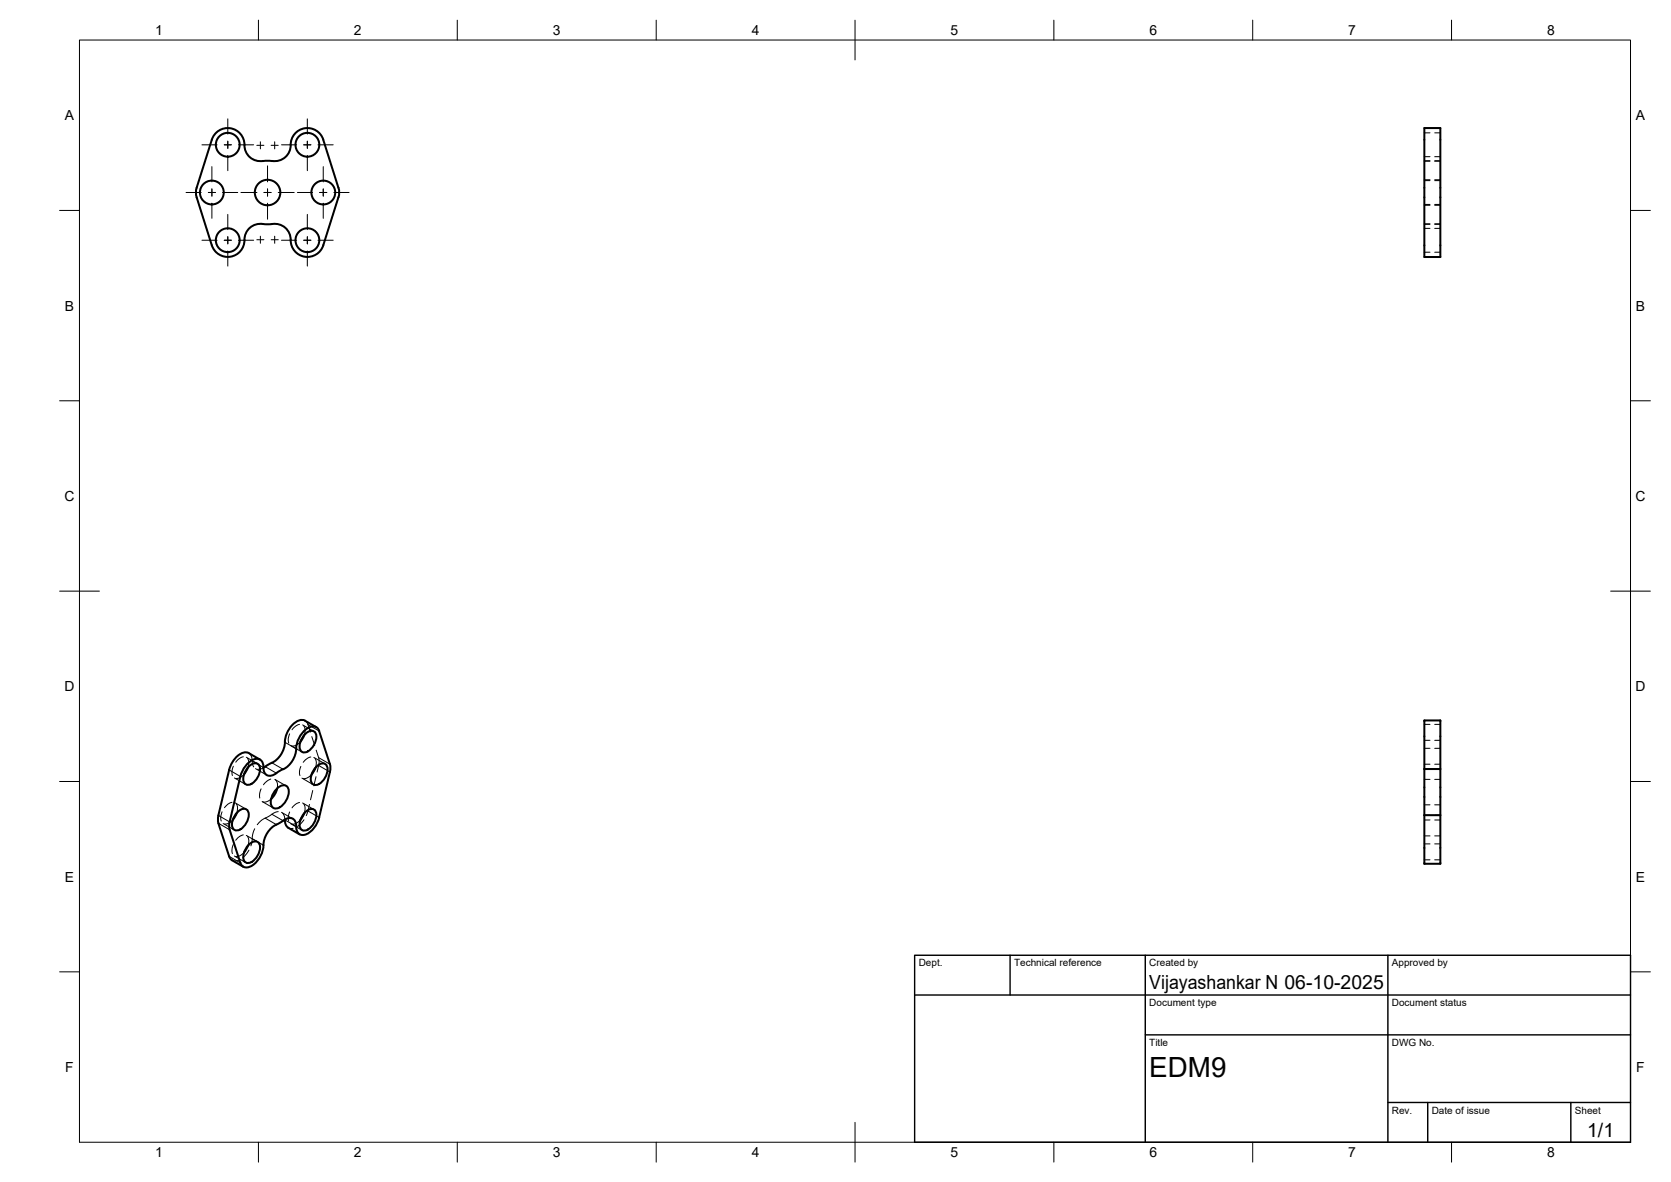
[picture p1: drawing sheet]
<svg xmlns="http://www.w3.org/2000/svg" width="420mm" height="297mm" viewBox="0 0 420 297" stroke-linecap="round" stroke-linejoin="round" font-family="sans-serif">
<!-- layer: Visible -->
<g fill="none" stroke="#000" stroke-width=".51">
<path d="M358.1 32.2h4.1v32.4h-4.1zM49.4 47.2l-.1 1.4 .1 1 3.9 12M49.4 47.2l3.9-12.1a4.2 4.2 0 0 1 5-2.8 4.2 4.2 0 0 1 3.2 4.7 4.1 4.1 0 0 0 5.1 3.4 11.6 11.6 0 0 0 4.1-.3 4.3 4.3 0 0 0 2.4-4.4 4.2 4.2 0 0 1 3.9-3.5 4.2 4.2 0 0 1 4.3 2.9l3.9 12.6 .1 .9-4 13M66.1 56.3h2.4M66.1 56.3a4.2 4.2 0 0 0-4.7 4.8 4.2 4.2 0 0 1-3.8 3.5 4.2 4.2 0 0 1-4.3-3M68.5 56.3a4.2 4.2 0 0 1 4.6 4.8 4.2 4.2 0 0 0 3.9 3.5 4.2 4.2 0 0 0 4.3-3M60.4 195.1l-2.7 11.4-.1 .9 .1 1.1M62.4 192.9a1.8 1.8 0 0 1 2.7-.7 3.9 3.9 0 0 1-2.9 5 1.81 1.81 0 0 1-.8-2.7zM62.4 192.8l-1.1 1.8M65.4 190.9l-2.9-1.7a3.2 3.2 0 0 0-3.6 1.6l-.9 1.6-.4 1.1-2.7 11.4M69.4 198.5a2.09 2.09 0 0 1 2.7-.9 3.8 3.8 0 0 1-1.2 4.9 1.52 1.52 0 0 1-1.5 .7 1.52 1.52 0 0 1-1.3-1.1 4.6 4.6 0 0 1 1.3-3.6zM69.7 198.2l-.6 1.4-.9 1.2"/>
<path d="M76.5 184.7a1.8 1.8 0 0 1 2.8-.6 3.9 3.9 0 0 1-2.9 5 1.81 1.81 0 0 1-.9-2.7zM76.5 184.7l-1 1.7M79.3 192.9a1.8 1.8 0 0 1 2.8-.6 3.9 3.9 0 0 1-2.9 5 1.81 1.81 0 0 1-.8-2.7zM79.4 192.9l-1.1 1.7M79.5 182.7l-2.8-1.6a2.87 2.87 0 0 0-3.3 1.1 7.3 7.3 0 0 0-1.9 5.3 6.4 6.4 0 0 1-4.1 4.7l-1.2 .7M80.2 183.7l2.9 9-.1 1.3-2.8 11.4a5.9 5.9 0 0 1-3.8 4.4 1.77 1.77 0 0 1-1.9-2.1M80.3 183.7a1.7 1.7 0 0 0-2.7-.8 7 7 0 0 0-3.2 6.2 6.3 6.3 0 0 1-4.2 4.7 2.72 2.72 0 0 1-3.3 .8 2.83 2.83 0 0 1-.7-2.4 1.75 1.75 0 0 0-1.2-1.5 1.75 1.75 0 0 0-1.8 .4l-1 .9-.9 1.1-.9 2M358.1 193.3v11.6M358.1 193.3v-12.3h4.1v12.3M358.1 193.3h4.1M362.2 193.3v11.6M54.9 206.9l2.7 8.3"/>
<path d="M54.9 204.9l-.1 .9 .1 1.1M57.6 215.2l.5 .8 3.1 1.8M57.7 208.5l2.7 8.3M59.5 204.3a1.8 1.8 0 0 1 2.8-.6 3.9 3.9 0 0 1-2.9 5 1.81 1.81 0 0 1-.9-2.7zM59.5 204.3l-1 1.7M62.4 212.5a1.8 1.8 0 0 1 2.7-.6 3.9 3.9 0 0 1-2.9 5 1.81 1.81 0 0 1-.8-2.7zM62.4 212.5l-1.1 1.7M69.5 207.2l.7-.3a4.1 4.1 0 0 1 3.3-1.2 1.88 1.88 0 0 1 1 1.9M69.5 207.2a6.2 6.2 0 0 0-3.3 5.8 5.8 5.8 0 0 1-4.2 5 1.53 1.53 0 0 1-1.6-1.2M71.6 206l.1 .6a1.88 1.88 0 0 0 .8 1.4l2.8 1.7M71.6 206h.1M76.5 204.4a1.8 1.8 0 0 1 2.8-.7 3.9 3.9 0 0 1-2.9 5 1.81 1.81 0 0 1-.9-2.7z"/>
<path d="M76.5 204.3l-1 1.8M358.1 204.9v12.2h4.1v-12.2M358.1 204.9h4.1"/>
<circle cx="57.3" cy="36.4" r="3"/>
<circle cx="77.3" cy="36.4" r="3"/>
<circle cx="53.3" cy="48.4" r="3"/>
<circle cx="67.3" cy="48.4" r="3.2"/>
<circle cx="81.3" cy="48.4" r="3"/>
<circle cx="57.3" cy="60.4" r="3"/>
<circle cx="77.3" cy="60.4" r="3"/>
</g>
<!-- layer: Hidden -->
<g fill="none" stroke="#000" stroke-width=".25">
<path d="M358.1 33.4h1.5M358.1 39.4h1.5M360.7 33.4h1.5M360.7 39.4h1.5M358.1 45.4h1.5M358.1 51.4h1.5M358.1 45.2h1.5M358.1 51.6h1.5M358.1 57.4h1.5M358.1 40.5h1.5M358.1 40.4h1.5M358.1 56.4h1.5"/>
<path d="M358.1 56.2h1.5M360.7 45.4h1.5M360.7 51.4h1.5M360.7 45.2h1.5M360.7 51.6h1.5M360.7 57.4h1.5M360.7 40.5h1.5M360.7 40.4h1.5M360.7 56.4h1.5M360.7 56.2h1.5M358.1 63.4h1.5M360.7 63.4h1.5"/>
<path d="M58.7 192.6l-.4 1.2 .1 1.1M58.9 195.5l2.9 1.6M61.2 190.2l-1 .4-.9 .9M61.3 194.6l-1 .8-1 .2M61.9 190.3l2.9 1.6M62.2 190.6l.4 .9-.2 1.3M62.5 189.3a3.4 3.4 0 0 1 1 2.8l.3 .6M64.2 193.2l2.9 1.6M65.7 198.3l-.4 1v1.3M66.2 192.9l-1.4 .4M68.1 195.8l-1.1 .6-.7 .8M69.1 195.9l2.8 1.6"/>
<path d="M69.2 195.9l.5 1v1.2M72.8 184.4l-.3 1.3 .1 1M73.1 187.4l2.8 1.6M75.3 182l-1 .5-.9 .9M75.5 186.4l-1 .9-1.1 .2M75.6 192.6l-.3 1.3 .1 1M75.9 195.5l2.8 1.7M76.1 182.2l2.8 1.6M76.4 182.4l.3 1-.2 1.3M76.7 181.1l.6 .7 .7 2.2M78.1 190.2l-.9 .5-1 .9M78.3 194.6l-1 .9-1 .2"/>
<path d="M78.4 185.1l.7 2.3M78.6 198.7l-.5 2.3M78.9 190.3l2.8 1.7M79.2 190.6l.3 1-.2 1.3M79.5 195.2l-.6 2.3M79.5 188.5l.7 2.6-.5 2.9M358.1 186h1.5M358.1 192.1h1.5M358.1 195.9h1.5M358.1 182h1.5M358.1 188.1h1.5M358.1 193.3h1.5"/>
<path d="M360.7 186h1.5M360.7 192.1h1.5M360.7 195.9h1.5M360.7 182h1.5M360.7 188.1h1.5M360.7 193.3h1.5M55.8 204l-.3 1.3 .1 1M56.1 207l2.8 1.6M58.3 201.6l-1 .5-.8 .9M58.5 206l-1 .9-1 .2M58.7 212.2l-.4 1.2 .1 1.1M58.9 215.1l2.9 1.7"/>
<path d="M59.1 201.7l2.8 1.7M59.4 202l.3 1-.2 1.3M60.1 216.1l-1.1 .3-.7-.2M61.2 209.8l-1 .5-.9 .9M61.3 214.2l-1 .8-1 .3M61.9 209.9l2.9 1.7M62.2 210.2l.4 1-.2 1.3M62.6 213.6l-1.5 1.9M64.1 208.3l-.6 1.5-.4 2.8M65.9 201.4l2.8 1.7M68.2 200.8l-1.1 .7h-1.1M70 204l-1.2 .4-1 .6a6.4 6.4 0 0 0-3.1 2.2"/>
<path d="M70.8 204.1l2.8 1.7M71.1 204.4l.4 .7 .1 .9M72.5 208l1.2 .2M72.8 204.1l-.3 1.2 .1 1.1M73.1 207l2.8 1.6M75.3 201.7l-1 .4-.9 .9M75.5 206.1l-1 .8-1.1 .2M76.1 201.8l2.8 1.6M76.4 202l.3 1-.2 1.3M76.4 206l-.9 1.1-.7 .6M77.8 202.1l-.8 2.9M358.1 210.1h1.5"/>
<path d="M358.1 216.1h1.5M358.1 206.1h1.5M358.1 212.1h1.5M358.1 202.3h1.5M358.1 204.9h1.5M360.7 210.1h1.5M360.7 216.1h1.5M360.7 206.1h1.5M360.7 212.1h1.5M360.7 202.3h1.5M360.7 204.9h1.5"/>
</g>
<!-- layer: Hidden Narrow -->
<path d="M63.4 191.2l2.8 1.7M77.4 182.1l2.8 1.6M80.1 190.4l2.9 1.6M80.1 192.4l2.9 1.6M63.4 210.8l2.8 1.6M66.7 205.6l2.8 1.6M68.4 204.6l2.8 1.7M77.4 203.8l2.8 1.6" fill="none" stroke="#000" stroke-width=".25"/>
<!-- layer: Visible Narrow -->
<path d="M57.6 193.5l2.8 1.6M66.7 192.7l2.8 1.6M68.4 191.7l2.8 1.6M71.6 186.5l2.8 1.7M54.9 206.9l2.8 1.6M54.9 204.9l2.8 1.7M57.6 215.2l2.8 1.6M71.6 206l2.8 1.7" fill="none" stroke="#000" stroke-width=".25"/>
<!-- layer: BORDER -->
<g fill="none" stroke="#000" stroke-width=".25">
<path d="M20 10.1h390v276.9h-390zM65 5.1v5M115 5.1v5M165 5.1v5M215 5.1v10M265 5.1v5M315 5.1v5M365 5.1v5M15 52.9h5M410 52.9h5M15 100.7h5M410 100.7h5"/>
<path d="M15 148.6h10M405 148.6h10M15 196.4h5M410 196.4h5M15 244.2h5M410 244.2h5M65 287v5M115 287v5M165 287v5M215 282.1v9.9M265 287v5M315 287v5"/>
<path d="M365 287v5"/>
</g>
<!-- layer: TITLEBLOCK -->
<path d="M230 240.1h180v46.9h-180zM230 250h180M254 240.1v9.9M288 240.1v46.9M349 240.1v46.9M288 260.1h122M349 277.1h61M359 277.1v9.9M395 277.1v9.9" fill="none" stroke="#000" stroke-width=".36"/>
<!-- layer: Smart Centers -->
<g fill="none" stroke="#000" stroke-width=".25">
<path d="M50.8 36.4h3.8M56.4 36.4h1.8M57.3 29.9v3.8M57.3 35.5v1.8M57.3 39.1v3.8M59.9 36.4h3.9M64.6 36.5h1.8M65.5 35.6v1.8M68.2 36.5h1.8M69.1 35.6v1.8M70.8 36.4h3.8M76.4 36.4h1.8"/>
<path d="M77.3 29.9v3.8M77.3 35.5v1.8M77.3 39.1v3.8M79.9 36.4h3.9M46.8 48.4h3.8M52.4 48.4h1.8M53.3 41.9v3.8M53.3 47.5v1.8M53.3 51.1v3.8M55.9 48.4h3.9M57.3 53.9v3.8M57.3 59.5v1.8"/>
<path d="M60.6 48.4h4M65.5 59.4v1.7M66.4 48.4h1.8M67.3 41.7v4M67.3 47.5v1.8M67.3 51.1v4M69.1 59.4v1.7M70 48.4h4M74.8 48.4h3.8M77.3 53.9v3.8M77.3 59.5v1.8M80.4 48.4h1.8"/>
<path d="M81.3 41.9v3.8M81.3 47.5v1.8M81.3 51.1v3.8M83.9 48.4h3.9M50.8 60.4h3.8M56.4 60.4h1.8M57.3 63.1v3.8M59.9 60.4h3.9M64.6 60.2h1.8M68.2 60.2h1.8M70.8 60.4h3.8M76.4 60.4h1.8"/>
<path d="M77.3 63.1v3.8M79.9 60.4h3.9"/>
</g>
<text font-size="7" x="289" y="270.6">EDM9</text>
<g font-size="4.9">
<text x="289" y="248.5">Vijayashankar N 06-10-2025</text>
<text x="399.1" y="285.7">1/1</text>
</g>
<g font-size="3.5">
<text x="39" y="8.8">1</text>
<text x="89" y="8.8">2</text>
<text x="139" y="8.8">3</text>
<text x="189" y="8.8">4</text>
<text x="239" y="8.8">5</text>
<text x="289" y="8.8">6</text>
<text x="339" y="8.8">7</text>
<text x="389" y="8.8">8</text>
<text x="16.3" y="30.2">A</text>
<text x="411.3" y="30.2">A</text>
<text x="16.3" y="78">B</text>
<text x="411.3" y="78">B</text>
<text x="16.2" y="125.9">C</text>
<text x="411.2" y="125.9">C</text>
<text x="16.2" y="173.7">D</text>
<text x="411.2" y="173.7">D</text>
<text x="16.3" y="221.6">E</text>
<text x="411.3" y="221.6">E</text>
<text x="16.4" y="269.4">F</text>
<text x="411.4" y="269.4">F</text>
<text x="39" y="290.8">1</text>
<text x="89" y="290.8">2</text>
<text x="139" y="290.8">3</text>
<text x="189" y="290.8">4</text>
<text x="239" y="290.8">5</text>
<text x="289" y="290.8">6</text>
<text x="339" y="290.8">7</text>
<text x="389" y="290.8">8</text>
</g>
<g font-size="2.5">
<text x="231" y="242.9">Dept.</text>
<text x="255" y="242.9">Technical reference</text>
<text x="289" y="242.9">Created by</text>
<text x="350" y="242.9">Approved by</text>
<text x="289" y="252.8">Document type</text>
<text x="350" y="252.8">Document status</text>
<text x="289" y="262.9">Title</text>
<text x="350" y="262.9">DWG No.</text>
<text x="350" y="279.9">Rev.</text>
<text x="360" y="279.9">Date of issue</text>
<text x="396" y="279.9">Sheet</text>
</g>
</svg>
